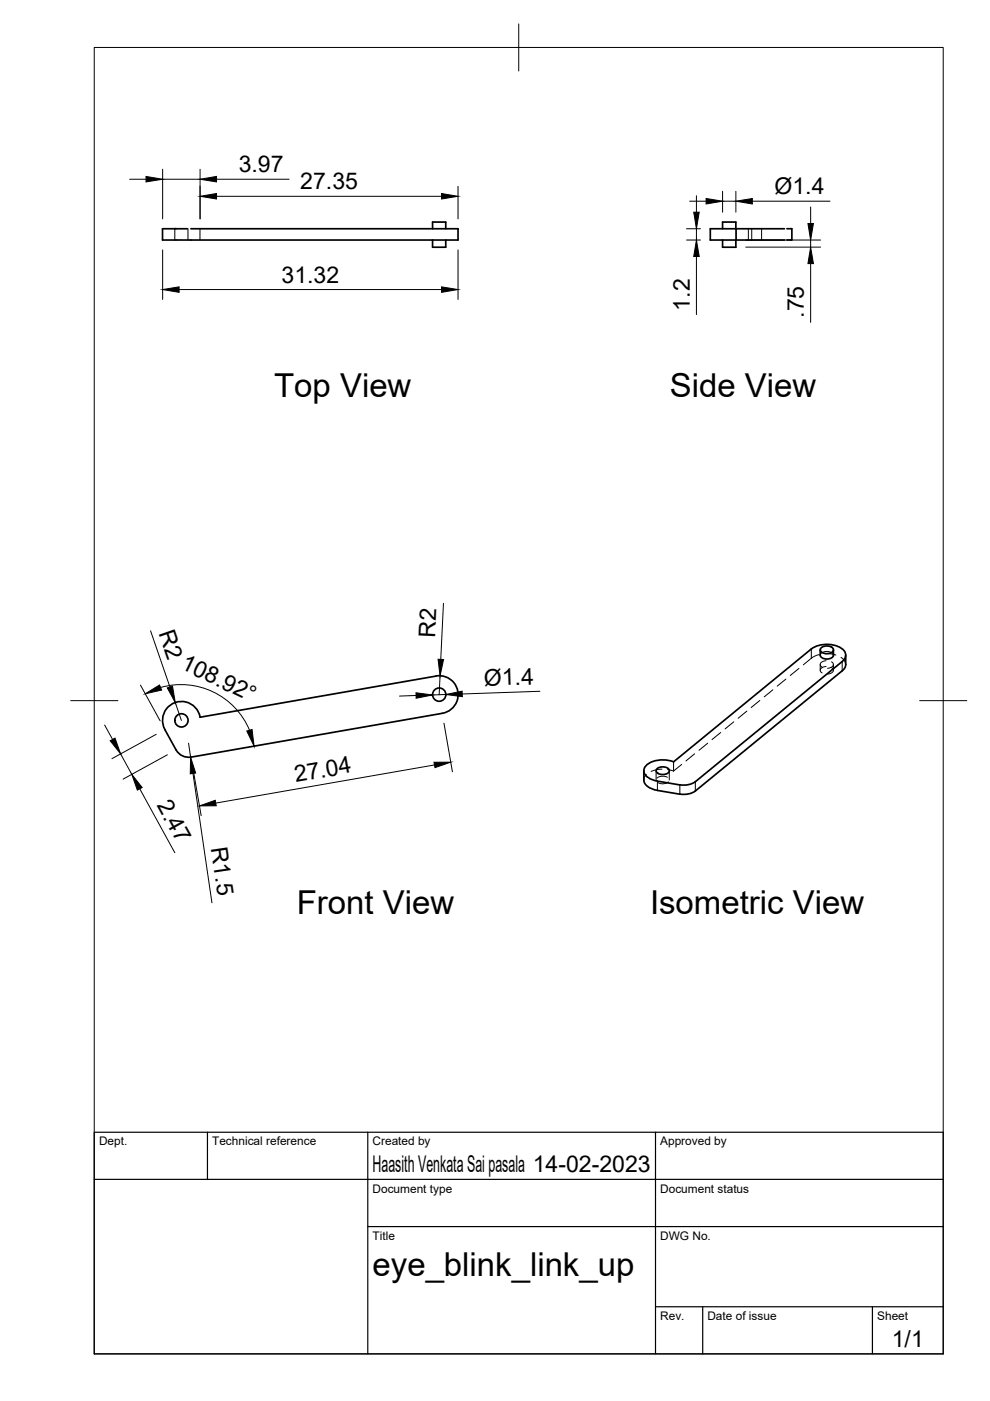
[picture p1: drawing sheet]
<svg xmlns="http://www.w3.org/2000/svg" width="210mm" height="297mm" viewBox="0 0 210 297" stroke-linecap="round" stroke-linejoin="round" font-family="sans-serif">
<!-- layer: Visible -->
<g fill="none" stroke="#000" stroke-width=".36">
<path d="M37.1 48.5h2.6M37.3 48.5h-2.8v2.4h2.8M40.5 48.5h56.6v2.4h-59.7M91.7 48.5v-1.4h2.8v1.4M91.7 50.9v1.5h2.8v-1.5M153.2 48.5v-1.4h2.8v1.4M153.2 50.9v1.5h2.8v-1.5M156.1 48.5v2.4M166.3 48.5h-15.7v2.4h15.7M167.8 48.5h-1M167.8 50.9h-1M167.9 48.5v2.4"/>
<path d="M172 137.6l-29.2 23.9a5.8 5.8 0 0 0-5.9 .9 1.59 1.59 0 0 0 .6 2.5l1.9 .7 4.7 .8M172 137.6a5.8 5.8 0 0 1 7 .4 1.53 1.53 0 0 1-.4 2.2l-31.2 25.5-1.4 .7h-1.9M173.9 137.8v1.1a1.62 1.62 0 0 0 2.8 0v-1.1M174.1 137.4a1.83 1.83 0 0 1 2.6 .2 1.21 1.21 0 0 1-1.6 1 1.08 1.08 0 0 1-1.2-1zM179.3 138.9v2a1.74 1.74 0 0 1-.7 1.3l-31.2 25.5a4.4 4.4 0 0 1-3.3 .7M37.3 159l-2.3-4.3a4 4 0 0 1 2.1-5.7 4 4 0 0 1 5.3 3.1l50-8.8a4 4 0 0 1 4.7 3.3 4 4 0 0 1-3.3 4.6l-53.3 9.3M37.3 159a3 3 0 0 0 3.2 1.5M136.5 163.4v2a2.56 2.56 0 0 0 2.2 2l.7 .2M139.3 163a1.83 1.83 0 0 1 2.6 .3 1.21 1.21 0 0 1-1.6 .9 1.08 1.08 0 0 1-1.2-.9zM139.4 167.6l4.7 .8"/>
<circle cx="38.5" cy="152.7" r="1.41"/>
<circle cx="93.1" cy="147.3" r="1.41"/>
</g>
<!-- layer: Hidden -->
<g fill="none" stroke="#000" stroke-width=".21">
<path d="M37.1 48.5v2.4M39.9 48.5v2.4M42.4 48.5v2.4M158.7 48.5v2.4M159.4 48.5v2.4M161.5 48.5v2.4M173.7 138.8l-.5 .1a7.4 7.4 0 0 0-2.9 2.1M173.9 138.9a1.61 1.61 0 0 1 2.8 0M174.9 138.6h1.1l1.2 .3M178.3 139.4l.6 .5 .4 1M147.3 159.8l-1.9 1.5M150.1 157.6l-1.9 1.5"/>
<path d="M152.8 155.3l-1.8 1.5M155.6 153l-1.9 1.5M158.3 150.8l-1.8 1.5M161.1 148.5l-1.8 1.5M163.9 146.2l-1.9 1.6M166.6 144l-1.8 1.5M169.4 141.7l-1.8 1.5M173.9 140.9v1.2M175.2 140.1a.96 .96 0 0 0-1.2 1l.3 .3M175.2 141.3a.96 .96 0 0 0-1.2 1.1l.3 .3M176.3 140.3a.68 .68 0 0 1 .4 .8 .68 .68 0 0 1-.8 .5l-.4 .1M176.3 141.5a.68 .68 0 0 1 .4 .9 .68 .68 0 0 1-.8 .4l-.4 .1"/>
<path d="M176.7 140.9v1.2M137.1 164.2l-.4 .5-.2 .7M139.1 163.4v2M140.4 163.1l-1.2 .1-1.2 .4M141.5 164.8a2.12 2.12 0 0 0-2.2 .2M141.5 163.2l1.3 .3M141.7 165.8a2.06 2.06 0 0 1-2.2 .1M141.9 163.4v2M142.8 161.5v2M144.5 162.1l-1.7 1.4"/>
</g>
<!-- layer: Visible Narrow -->
<path d="M178.6 140.3v1.9M139.4 165.6v2M144.1 166.4v2M147.4 165.7v2" fill="none" stroke="#000" stroke-width=".21"/>
<!-- layer: Hidden Narrow -->
<path d="M172 137.6v2" fill="none" stroke="#000" stroke-width=".21"/>
<!-- layer: BORDER -->
<path d="M20 10.1h180v276.9h-180zM110 5.1v10M15 148.6h10M195 148.6h10" fill="none" stroke="#000" stroke-width=".21"/>
<!-- layer: TITLEBLOCK -->
<path d="M20 240.1h180v46.9h-180zM20 250h180M44 240.1v9.9M78 240.1v46.9M139 240.1v46.9M78 260.1h122M139 277.1h61M149 277.1v9.9M185 277.1v9.9" fill="none" stroke="#000" stroke-width=".25"/>
<!-- layer: FD_Dimensions -->
<g fill="none" stroke="#000" stroke-width=".21">
<path d="M27.5 38h3.5M34.5 35.9v10.5M34.5 38h7.9M42.4 35.9v10.5M45.9 38h15.4M97.1 39.5v6.9M34.5 53v10.5M45.9 41.6h47.7M97.1 53v10.5M145.6 48.5h2.9M145.6 50.9h2.9M146.2 42.7h3.5"/>
<path d="M147.7 41.5v3.5M147.7 48.5v2.4M147.7 54.4v12.3M153.2 40.6v4.4M153.2 42.7h2.8M156 40.6v4.4M158.1 50.9h15.9M158.1 52.4h15.9M159.5 42.7h16.5M171.9 43.9v3.5M171.9 50.9v1.5M171.9 55.9v12.5"/>
<path d="M38 61.4h55.6M31.9 133.7l4.1 12M94 127.9l-.5 11.9M22.2 153.7l1.7 3.1M25.6 159.8l2.3 4.4M29.8 145.3l4.2 7.5M33.1 155.7l-9.4 5.2M34 145.8a15.7 15.7 0 0 1 18.9 9M37.2 149l1.3 3.7M40 157.6l.4 2.9M88.2 147.5l-3.5 .1M93.3 143.3l-.2 4"/>
<path d="M94.1 153.3l1.8 10.3M94.5 147.2l-2.8 .1M114.5 146.6l-16.5 .5M29.6 167.2l7.5 13.6M35.5 160l-9.4 5.2M40.9 162.6l1.8 10.3M40.9 164l4 27.4M92.1 162.2l-46.4 8.1"/>
</g>
<g fill="#000" stroke="#000" stroke-width=".21">
<path d="M31 37.4l3.5 .6-3.5 .6zM42.4 38l3.5-.6v1.2zM42.4 41.6l3.5-.6v1.2zM93.6 41l3.5 .6-3.5 .6zM147.1 45h1.2l-.6 3.5zM147.7 50.9l.6 3.5h-1.2zM149.7 42.1l3.5 .6-3.5 .6zM156 42.7l3.5-.6v1.2zM171.3 47.4h1.2l-.6 3.5zM171.9 52.4l.6 3.5h-1.2zM34.5 61.4l3.5-.6v1.2zM93.6 60.8l3.5 .6-3.5 .6z"/>
<path d="M92.9 139.8h1.1l-.7 3.5zM23.4 157.1l1-.6 1.2 3.3zM30.8 147.1l3-1.9 .5 1.1zM35.5 145.8l1.1-.3 .6 3.5zM52.3 155l1.1-.3 .5 3.5zM88.2 146.9l3.5 .4-3.5 .7zM94.5 147.2l3.5-.7v1.2zM27.9 164.2l2.2 2.8-1 .5zM40.4 160.5l1.1 3.4-1.2 .2zM42.3 170.9l3.3-1.2 .2 1.1zM92 161.6h3.6l-3.4 1.2z"/>
</g>
<g font-size="7">
<text x="58.1" y="84.2">Top View</text>
<text x="142" y="84.2">Side View</text>
<text x="62.9" y="193.7">Front View</text>
<text x="137.8" y="193.9">Isometric View</text>
<text x="79" y="270.6">eye_blink_link_up</text>
</g>
<g font-size="4.9">
<text x="50.6" y="36.5">3.97</text>
<text x="63.7" y="40.2">27.35</text>
<text x="164.2" y="41.1">Ø1.4</text>
<text x="59.7" y="59.9">31.32</text>
<text x="146.3" y="65.8" transform="rotate(-90 146.3 65.8)">1.2</text>
<text x="170.4" y="67.4" transform="rotate(-90 170.4 67.4)">.75</text>
<text x="33.6" y="134.2" transform="rotate(71 33.6 134.2)">R2</text>
<text x="92.3" y="135.2" transform="rotate(-87 92.3 135.2)">R2</text>
<text x="38.1" y="141.7" transform="rotate(26 38.1 141.7)">108.92°</text>
<text x="102.7" y="145.4" transform="rotate(-2 102.7 145.4)">Ø1.4</text>
<text x="62.7" y="165.8" transform="rotate(-10 62.7 165.8)">27.04</text>
<text x="33.1" y="170.7" transform="rotate(61 33.1 170.7)">2.47</text>
<text x="44.7" y="179.8" transform="rotate(82 44.7 179.8)">R1.5</text>
<text x="79" y="248.5">Haasith Venkata Sai pasala 14-02-2023</text>
<text x="189.1" y="285.7">1/1</text>
</g>
<g font-size="2.5">
<text x="21" y="242.9">Dept.</text>
<text x="45" y="242.9">Technical reference</text>
<text x="79" y="242.9">Created by</text>
<text x="140" y="242.9">Approved by</text>
<text x="79" y="252.8">Document type</text>
<text x="140" y="252.8">Document status</text>
<text x="79" y="262.9">Title</text>
<text x="140" y="262.9">DWG No.</text>
<text x="140" y="279.9">Rev.</text>
<text x="150" y="279.9">Date of issue</text>
<text x="186" y="279.9">Sheet</text>
</g>
</svg>
